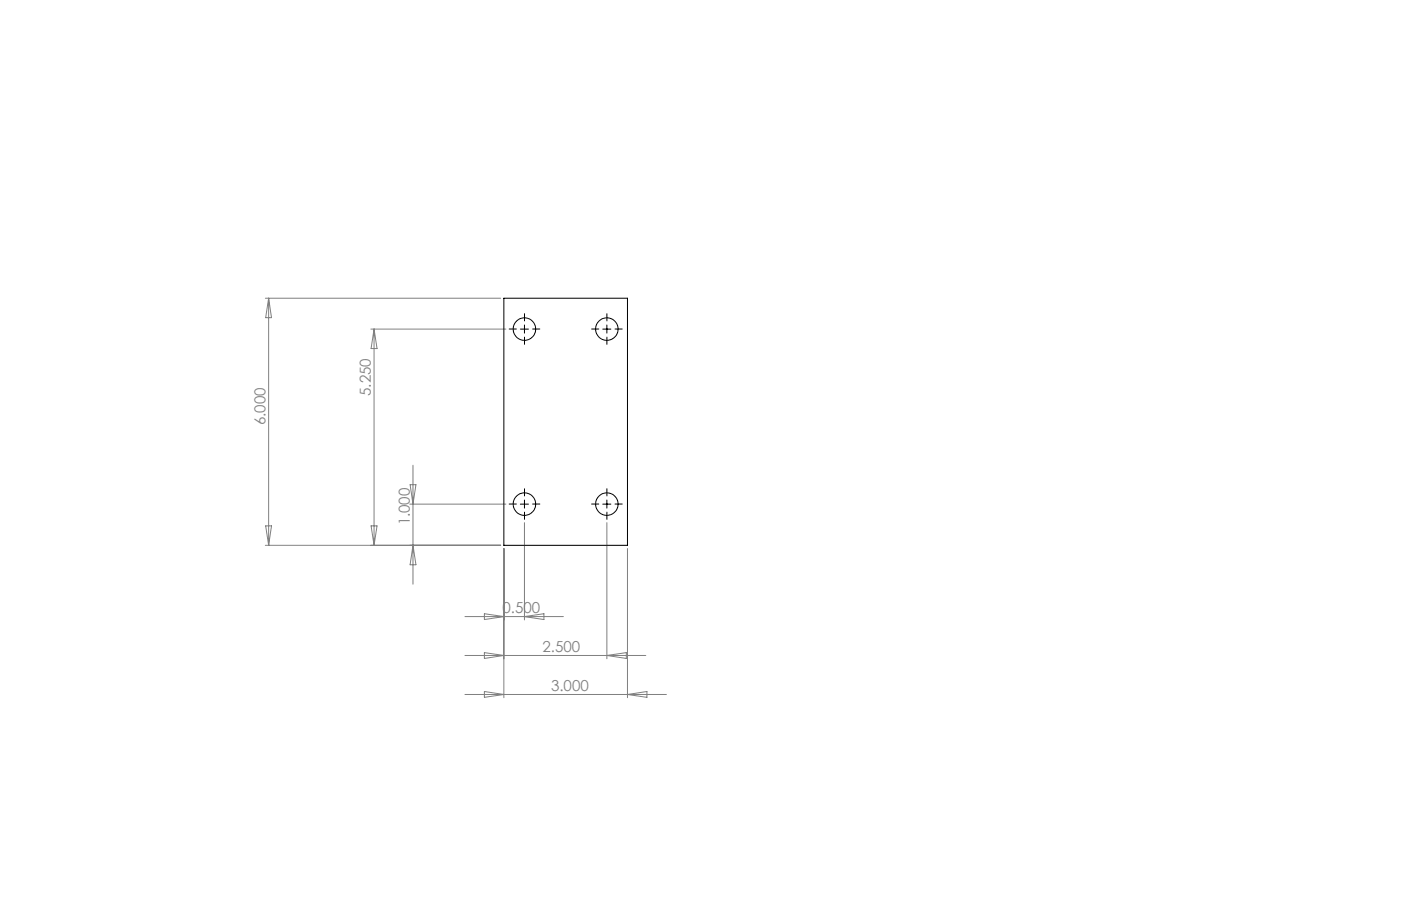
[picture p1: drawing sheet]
<svg xmlns="http://www.w3.org/2000/svg" width="432mm" height="279mm" viewBox="0 0 432 279" stroke-linecap="round" stroke-linejoin="round" font-family="sans-serif">
<g fill="none" stroke="#000" stroke-width=".31" stroke-dasharray="15.2 1.3 1.3 1.3">
<path d="M161.7 99v-2.3M187.1 99v-2.3M159.2 101.5h-2.3M161.7 104v2.2M164.2 101.5h2.2M184.6 101.5h-2.3M187.1 104v2.2M189.6 101.5h2.2M159.2 155.4h-2.3M161.7 152.9v-2.2M161.7 157.9v2.3M164.2 155.4h2.2"/>
<path d="M184.6 155.4h-2.3M187.1 152.9v-2.2M187.1 157.9v2.3M189.6 155.4h2.2"/>
</g>
<g fill="none" stroke="#000" stroke-width=".31">
<path d="M155.3 92h38.1v76.2h-38.1zM160.4 101.5h2.5M161.6 100.2v2.5M185.8 101.5h2.5M187 100.2v2.5M160.4 155.5h2.5M161.6 154.2v2.5M185.8 155.5h2.5M187 154.2v2.5"/>
<circle cx="161.6" cy="101.5" r="3.5"/>
<circle cx="187" cy="101.5" r="3.5"/>
<circle cx="161.6" cy="155.5" r="3.5"/>
<circle cx="187" cy="155.5" r="3.5"/>
</g>
<g fill="none" stroke="#808080" stroke-width=".31">
<path d="M81.8 92h72.5M82.8 92v76.2M82.8 92l.9 6h-1.8zM114.3 101.5h41.6M115.3 101.5v66.7M115.3 101.5l.9 6h-1.8zM126.3 155.5h29.6M126.4 149.5h1.8l-.9 6zM127.3 143.5v36.7M81.8 168.2h72.5M81.9 162.2h1.8l-.9 6zM114.4 162.2h1.8l-.9 6z"/>
<path d="M127.3 168.2l.9 6h-1.8zM155.3 169.2v46M161.6 161.2v30M187 161.2v42M193.4 169.2v46M143.3 190.1h30.3M149.3 189.3l6 .8-6 1zM161.6 190.1l6-.8v1.8zM143.3 202.1h55.7M143.3 214.2h62.1M149.3 201.3l6 .8-6 1zM149.3 213.3l6 .9-6 .9z"/>
<path d="M187 202.1l6-.8v1.8zM193.4 214.2l6-.9v1.8z"/>
</g>
<g font-size="4.7" fill="#808080">
<text x="114.3" y="122.1" transform="rotate(-90 114.3 122.1)">5.250</text>
<text x="81.8" y="131.1" transform="rotate(-90 81.8 131.1)">6.000</text>
<text x="126.3" y="162" transform="rotate(-90 126.3 162)">1.000</text>
<text x="154.9" y="189.1">0.500</text>
<text x="167.2" y="201.1">2.500</text>
<text x="169.8" y="213.1">3.000</text>
</g>
</svg>
